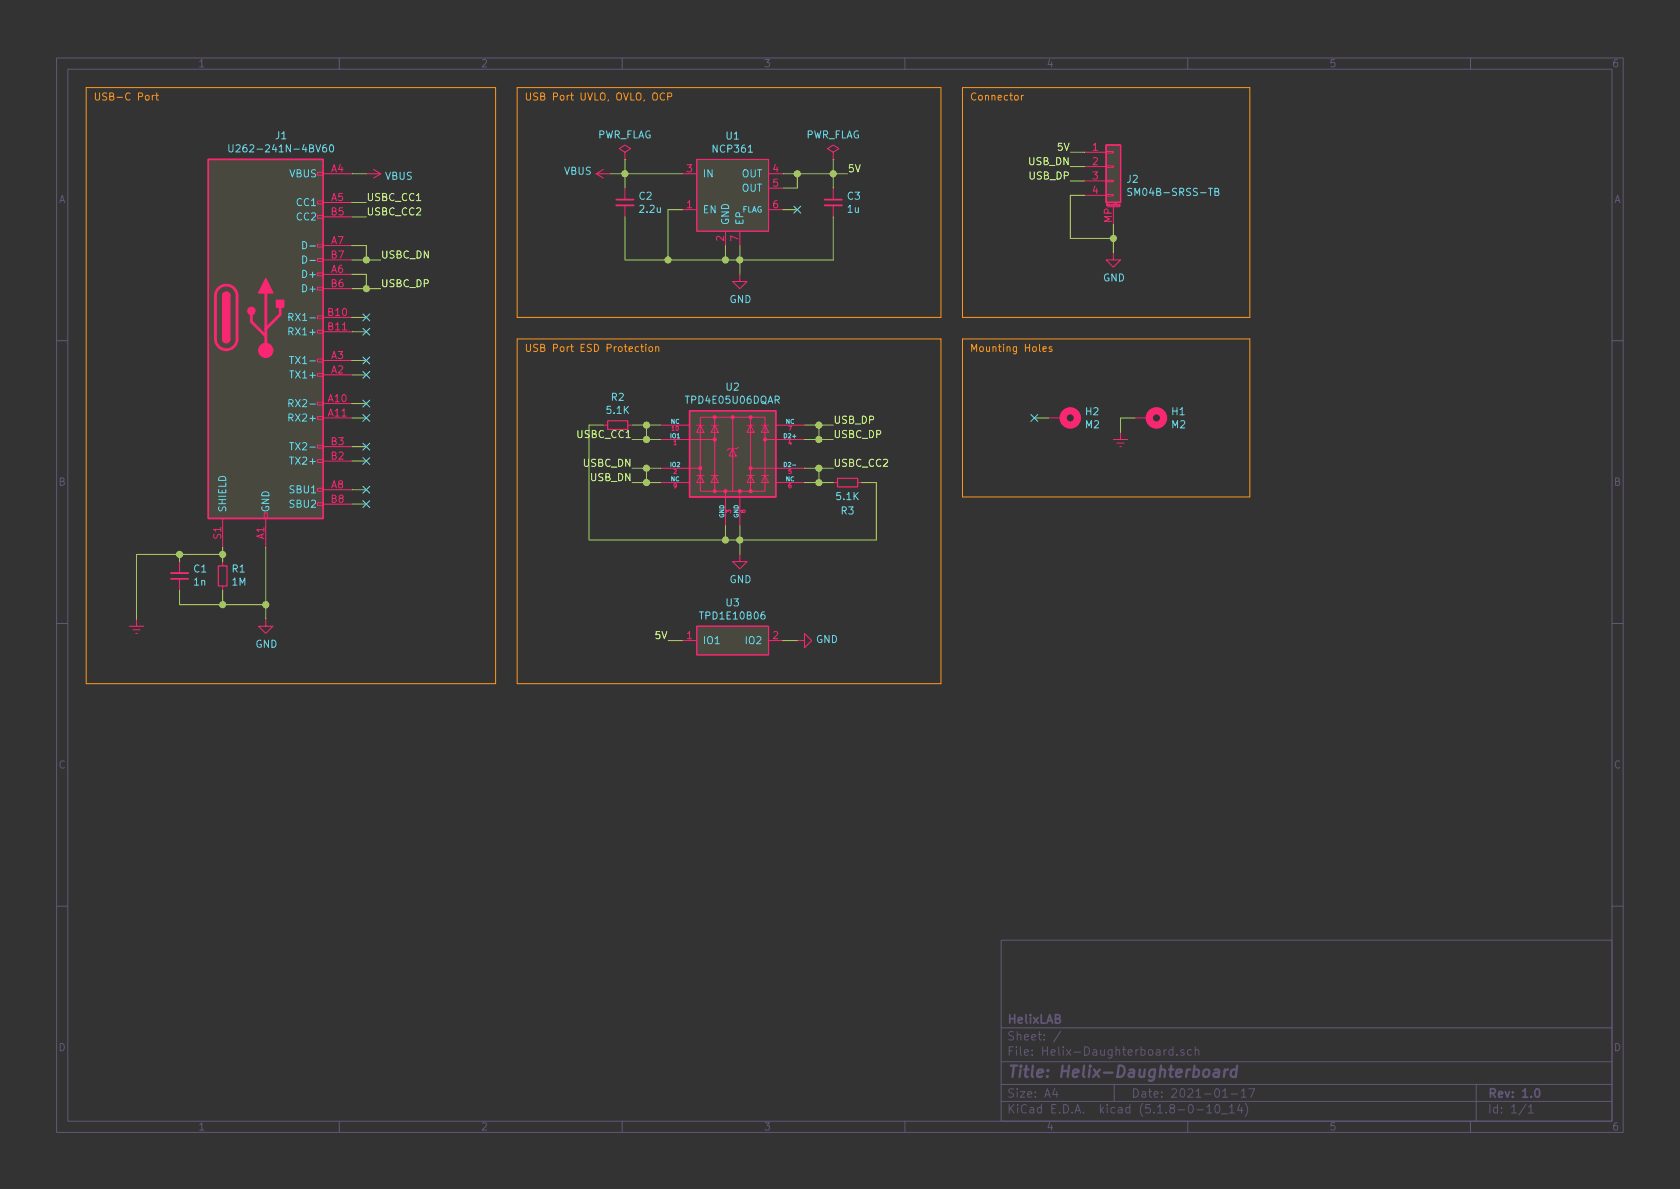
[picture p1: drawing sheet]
EESchema Schematic File Version 4
EELAYER 30 0
EELAYER END
$Descr A4 11693 8268
encoding utf-8
Sheet 1 1
Title "Helix-Daughterboard"
Date "2021-01-17"
Rev "1.0"
Comp "HelixLAB"
Comment1 ""
Comment2 ""
Comment3 ""
Comment4 ""
$EndDescr
Text Notes 6750 2450 0    50   ~ 0
Mounting Holes
Wire Notes Line style solid
	8700 2350 6700 2350
Wire Notes Line style solid
	8700 3450 8700 2350
Wire Notes Line style solid
	6700 3450 8700 3450
Wire Notes Line style solid
	6700 2350 6700 3450
$Comp
L power:Earth #PWR0101
U 1 1
P 7800 3000
F 0 "#PWR0101" H 7800 2750 50  0001 C CNN
F 1 "Earth" H 7800 2850 50  0001 C CNN
F 2 "" H 7800 3000 50  0001 C CNN
F 3 "~" H 7800 3000 50  0001 C CNN
	1    7800 3000
	1    0    0    -1  
$EndComp
Wire Wire Line
	7800 2900 7800 3000
Text Notes 6750 700  0    50   ~ 0
Connector
Wire Notes Line style solid
	8700 600  6700 600 
Wire Notes Line style solid
	8700 2200 8700 600 
Wire Notes Line style solid
	6700 2200 8700 2200
Wire Notes Line style solid
	6700 600  6700 2200
Text Label 7450 1150 2    50   ~ 0
USB_DN
Text Label 7450 1250 2    50   ~ 0
USB_DP
Text Label 7450 1050 2    50   ~ 0
5V
Wire Wire Line
	7550 1250 7450 1250
Wire Wire Line
	7550 1150 7450 1150
Wire Wire Line
	7550 1050 7450 1050
Wire Wire Line
	7750 1650 7750 1750
Connection ~ 7750 1650
Wire Wire Line
	7450 1650 7750 1650
Wire Wire Line
	7450 1350 7450 1650
Wire Wire Line
	7550 1350 7450 1350
Wire Wire Line
	7750 1550 7750 1650
$Comp
L power:GND #PWR?
U 1 1
P 7750 1750
AR Path="/6003F33E/60116F97" Ref="#PWR?"  Part="1" 
AR Path="/60116F97" Ref="#PWR08"  Part="1" 
F 0 "#PWR08" H 7750 1500 50  0001 C CNN
F 1 "GND" H 7755 1577 50  0000 C CNN
F 2 "" H 7750 1750 50  0001 C CNN
F 3 "" H 7750 1750 50  0001 C CNN
	1    7750 1750
	1    0    0    -1  
$EndComp
$Comp
L Connector_Generic_MountingPin:Conn_01x04_MountingPin J2
U 1 1
P 7750 1150
F 0 "J2" H 7838 1064 50  0000 L CNN
F 1 "SM04B-SRSS-TB" H 7838 973 50  0000 L CNN
F 2 "Connector_JST:JST_SH_SM04B-SRSS-TB_1x04-1MP_P1.00mm_Horizontal" H 7750 1150 50  0001 C CNN
F 3 "~" H 7750 1150 50  0001 C CNN
	1    7750 1150
	1    0    0    -1  
$EndComp
Wire Notes Line style solid
	6550 600  3600 600 
Wire Notes Line style solid
	6550 2200 6550 600 
Wire Notes Line style solid
	3600 2200 6550 2200
Wire Notes Line style solid
	3600 600  3600 2200
Text Notes 3650 2450 0    50   ~ 0
USB Port ESD Protection
Text Notes 650  700  0    50   ~ 0
USB-C Port
Wire Notes Line style solid
	3600 4750 3600 2350
Wire Notes Line style solid
	6550 4750 3600 4750
Wire Notes Line style solid
	6550 2350 6550 4750
Wire Notes Line style solid
	3600 2350 6550 2350
Wire Notes Line style solid
	3450 600  600  600 
Wire Notes Line style solid
	3450 4750 3450 600 
Wire Notes Line style solid
	600  4750 3450 4750
Wire Notes Line style solid
	600  600  600  4750
Text Label 4650 4450 2    50   ~ 0
5V
Wire Wire Line
	950  3850 950  4300
Connection ~ 1250 3850
Wire Wire Line
	1250 3850 950  3850
$Comp
L power:Earth #PWR01
U 1 1
P 950 4300
F 0 "#PWR01" H 950 4050 50  0001 C CNN
F 1 "Earth" H 950 4150 50  0001 C CNN
F 2 "" H 950 4300 50  0001 C CNN
F 3 "~" H 950 4300 50  0001 C CNN
	1    950  4300
	1    0    0    -1  
$EndComp
NoConn ~ 5550 1450
Wire Wire Line
	5450 1450 5550 1450
Connection ~ 4650 1800
Wire Wire Line
	4350 1800 4650 1800
Wire Wire Line
	4350 1200 4750 1200
NoConn ~ 2550 3500
NoConn ~ 2550 3400
Wire Wire Line
	2450 3500 2550 3500
Wire Wire Line
	2450 3400 2550 3400
NoConn ~ 2550 3200
NoConn ~ 2550 3100
Wire Wire Line
	2450 3200 2550 3200
Wire Wire Line
	2450 3100 2550 3100
NoConn ~ 2550 2900
NoConn ~ 2550 2800
Wire Wire Line
	2450 2900 2550 2900
Wire Wire Line
	2450 2800 2550 2800
NoConn ~ 2550 2600
NoConn ~ 2550 2500
Wire Wire Line
	2450 2600 2550 2600
Wire Wire Line
	2450 2500 2550 2500
NoConn ~ 2550 2300
NoConn ~ 2550 2200
Wire Wire Line
	2450 2300 2550 2300
Wire Wire Line
	2450 2200 2550 2200
$Comp
L power:GND #PWR02
U 1 1
P 1850 4300
F 0 "#PWR02" H 1850 4050 50  0001 C CNN
F 1 "GND" H 1855 4127 50  0000 C CNN
F 2 "" H 1850 4300 50  0001 C CNN
F 3 "" H 1850 4300 50  0001 C CNN
	1    1850 4300
	1    0    0    -1  
$EndComp
Connection ~ 1850 4200
Wire Wire Line
	1850 4200 1850 4300
$Comp
L nrfmicro:TPD1E10B06 U?
U 1 1
P 5100 4450
AR Path="/6003F33E/60082238" Ref="U?"  Part="1" 
AR Path="/60082238" Ref="U3"  Part="1" 
F 0 "U3" H 5100 4715 50  0000 C CNN
F 1 "TPD1E10B06" H 5100 4624 50  0000 C CNN
F 2 "nrfmicro:X1SON-2" H 5100 4450 50  0001 C CNN
F 3 "" H 5100 4450 50  0001 C CNN
	1    5100 4450
	1    0    0    -1  
$EndComp
Wire Wire Line
	4750 4450 4650 4450
$Comp
L power:GND #PWR?
U 1 1
P 5550 4450
AR Path="/6003F33E/6008222B" Ref="#PWR?"  Part="1" 
AR Path="/6008222B" Ref="#PWR07"  Part="1" 
F 0 "#PWR07" H 5550 4200 50  0001 C CNN
F 1 "GND" V 5555 4322 50  0000 R CNN
F 2 "" H 5550 4450 50  0001 C CNN
F 3 "" H 5550 4450 50  0001 C CNN
	1    5550 4450
	0    -1   -1   0   
$EndComp
Wire Wire Line
	5450 4450 5550 4450
Wire Wire Line
	4500 3350 4600 3350
Connection ~ 4500 3350
Wire Wire Line
	4500 3250 4600 3250
Connection ~ 4500 3250
Wire Wire Line
	4500 3250 4500 3350
Wire Wire Line
	4500 3050 4600 3050
Connection ~ 4500 3050
Wire Wire Line
	4500 2950 4600 2950
Connection ~ 4500 2950
Wire Wire Line
	4500 2950 4500 3050
Wire Wire Line
	5700 3050 5800 3050
Connection ~ 5700 3050
Wire Wire Line
	5700 2950 5800 2950
Connection ~ 5700 2950
Wire Wire Line
	5700 2950 5700 3050
Wire Wire Line
	5700 3350 5800 3350
Connection ~ 5700 3350
Wire Wire Line
	5700 3250 5800 3250
Connection ~ 5700 3250
Wire Wire Line
	5600 3350 5700 3350
Wire Wire Line
	5700 3250 5700 3350
Wire Wire Line
	5150 3750 6100 3750
Wire Wire Line
	4400 3350 4500 3350
Wire Wire Line
	4400 3250 4500 3250
Wire Wire Line
	4400 3050 4500 3050
Wire Wire Line
	4400 2950 4500 2950
Wire Wire Line
	4100 3750 5050 3750
Wire Wire Line
	5600 3250 5700 3250
Wire Wire Line
	5600 3050 5700 3050
Wire Wire Line
	5600 2950 5700 2950
Wire Wire Line
	4100 2950 4100 3750
Wire Wire Line
	5150 1800 5800 1800
Connection ~ 5550 1200
Wire Wire Line
	5550 1200 5800 1200
Connection ~ 5800 1200
Wire Wire Line
	5800 1200 5900 1200
Wire Wire Line
	5800 1500 5800 1800
Wire Wire Line
	5550 1300 5550 1200
Wire Wire Line
	5450 1300 5550 1300
Wire Wire Line
	5450 1200 5550 1200
Wire Wire Line
	5800 1200 5800 1300
Connection ~ 4350 1200
Wire Wire Line
	4350 1200 4250 1200
Wire Wire Line
	4350 1500 4350 1800
Wire Wire Line
	4350 1200 4350 1300
Connection ~ 5050 1800
Wire Wire Line
	4650 1800 5050 1800
Wire Wire Line
	4650 1450 4650 1800
Wire Wire Line
	4750 1450 4650 1450
Connection ~ 5150 1800
$Comp
L power:GND #PWR?
U 1 1
P 5150 1900
AR Path="/6003F33E/600821EE" Ref="#PWR?"  Part="1" 
AR Path="/600821EE" Ref="#PWR05"  Part="1" 
F 0 "#PWR05" H 5150 1650 50  0001 C CNN
F 1 "GND" H 5155 1727 50  0000 C CNN
F 2 "" H 5150 1900 50  0001 C CNN
F 3 "" H 5150 1900 50  0001 C CNN
	1    5150 1900
	1    0    0    -1  
$EndComp
Wire Wire Line
	5150 1800 5150 1900
Wire Wire Line
	5150 1800 5150 1700
Wire Wire Line
	5050 1800 5150 1800
Wire Wire Line
	5050 1700 5050 1800
$Comp
L power:VBUS #PWR?
U 1 1
P 4250 1200
AR Path="/6003F33E/600821E4" Ref="#PWR?"  Part="1" 
AR Path="/600821E4" Ref="#PWR04"  Part="1" 
F 0 "#PWR04" H 4250 1050 50  0001 C CNN
F 1 "VBUS" V 4265 1327 50  0000 L CNN
F 2 "" H 4250 1200 50  0001 C CNN
F 3 "" H 4250 1200 50  0001 C CNN
	1    4250 1200
	0    -1   -1   0   
$EndComp
$Comp
L Device:C_Small C?
U 1 1
P 5800 1400
AR Path="/6003F33E/600821DE" Ref="C?"  Part="1" 
AR Path="/600821DE" Ref="C3"  Part="1" 
F 0 "C3" H 5892 1446 50  0000 L CNN
F 1 "1u" H 5892 1355 50  0000 L CNN
F 2 "Capacitor_SMD:C_0603_1608Metric" H 5800 1400 50  0001 C CNN
F 3 "~" H 5800 1400 50  0001 C CNN
	1    5800 1400
	1    0    0    -1  
$EndComp
Text Label 5900 1200 0    50   ~ 0
5V
$Comp
L Device:C_Small C?
U 1 1
P 4350 1400
AR Path="/6003F33E/600821D7" Ref="C?"  Part="1" 
AR Path="/600821D7" Ref="C2"  Part="1" 
F 0 "C2" H 4442 1446 50  0000 L CNN
F 1 "2.2u" H 4442 1355 50  0000 L CNN
F 2 "Capacitor_SMD:C_0603_1608Metric" H 4350 1400 50  0001 C CNN
F 3 "~" H 4350 1400 50  0001 C CNN
	1    4350 1400
	1    0    0    -1  
$EndComp
$Comp
L power:PWR_FLAG #FLG?
U 1 1
P 5800 1100
AR Path="/6003F33E/600821D1" Ref="#FLG?"  Part="1" 
AR Path="/600821D1" Ref="#FLG02"  Part="1" 
F 0 "#FLG02" H 5800 1175 50  0001 C CNN
F 1 "PWR_FLAG" H 5800 1273 50  0000 C CNN
F 2 "" H 5800 1100 50  0001 C CNN
F 3 "~" H 5800 1100 50  0001 C CNN
	1    5800 1100
	1    0    0    -1  
$EndComp
Wire Wire Line
	5800 1100 5800 1200
$Comp
L power:PWR_FLAG #FLG?
U 1 1
P 4350 1100
AR Path="/6003F33E/600821CA" Ref="#FLG?"  Part="1" 
AR Path="/600821CA" Ref="#FLG01"  Part="1" 
F 0 "#FLG01" H 4350 1175 50  0001 C CNN
F 1 "PWR_FLAG" H 4350 1273 50  0000 C CNN
F 2 "" H 4350 1100 50  0001 C CNN
F 3 "~" H 4350 1100 50  0001 C CNN
	1    4350 1100
	1    0    0    -1  
$EndComp
Wire Wire Line
	4350 1100 4350 1200
$Comp
L nrfmicro:NCP361 U?
U 1 1
P 5100 1350
AR Path="/6003F33E/600821C3" Ref="U?"  Part="1" 
AR Path="/600821C3" Ref="U1"  Part="1" 
F 0 "U1" H 5100 1765 50  0000 C CNN
F 1 "NCP361" H 5100 1674 50  0000 C CNN
F 2 "digikey-footprints:UDFN-6-1EP_2x2mm" H 5100 1350 50  0001 C CNN
F 3 "" H 5100 1350 50  0001 C CNN
	1    5100 1350
	1    0    0    -1  
$EndComp
$Comp
L power:GND #PWR?
U 1 1
P 5150 3850
AR Path="/6003F33E/600821BD" Ref="#PWR?"  Part="1" 
AR Path="/600821BD" Ref="#PWR06"  Part="1" 
F 0 "#PWR06" H 5150 3600 50  0001 C CNN
F 1 "GND" H 5155 3677 50  0000 C CNN
F 2 "" H 5150 3850 50  0001 C CNN
F 3 "" H 5150 3850 50  0001 C CNN
	1    5150 3850
	1    0    0    -1  
$EndComp
Wire Wire Line
	5150 3750 5150 3850
Text Label 5800 2950 0    50   ~ 0
USB_DP
Text Label 4400 3350 2    50   ~ 0
USB_DN
Text Label 4400 3250 2    50   ~ 0
USBC_DN
Text Label 5800 3050 0    50   ~ 0
USBC_DP
Connection ~ 5050 3750
Wire Wire Line
	4200 2950 4100 2950
Text Label 4400 3050 2    50   ~ 0
USBC_CC1
Connection ~ 5150 3750
Wire Wire Line
	6100 3350 6000 3350
Wire Wire Line
	6100 3750 6100 3350
Text Label 5800 3250 0    50   ~ 0
USBC_CC2
Text Label 2550 1500 0    50   ~ 0
USBC_CC2
Text Label 2550 1400 0    50   ~ 0
USBC_CC1
Wire Wire Line
	2450 1500 2550 1500
Wire Wire Line
	2450 1400 2550 1400
Wire Wire Line
	5150 3750 5150 3650
Wire Wire Line
	5050 3750 5150 3750
Wire Wire Line
	5050 3650 5050 3750
$Comp
L nrfmicro:TPD4E05U06DQAR U?
U 1 1
P 5100 3150
AR Path="/6003F33E/600821A4" Ref="U?"  Part="1" 
AR Path="/600821A4" Ref="U2"  Part="1" 
F 0 "U2" H 5100 3617 50  0000 C CNN
F 1 "TPD4E05U06DQAR" H 5100 3526 50  0000 C CNN
F 2 "Package_SON:USON-10_2.5x1.0mm_P0.5mm" H 5100 4200 50  0001 C CNN
F 3 "" H 5100 3150 50  0001 C CNN
F 4 "Texas Instruments" H 5100 4100 50  0001 C CNN "Manufacturer"
F 5 "TPD4E05U06DQAR" H 5100 3800 50  0001 C CNN "Manufacturer Part #"
F 6 "C138714" H 5100 3900 50  0001 C CNN "LCSC Part #"
F 7 "uSON-10" H 5100 4000 50  0001 C CNN "Package"
	1    5100 3150
	1    0    0    -1  
$EndComp
$Comp
L Connector:USB_C_Receptacle J?
U 1 1
P 1850 2200
AR Path="/6003F33E/60082199" Ref="J?"  Part="1" 
AR Path="/60082199" Ref="J1"  Part="1" 
F 0 "J1" H 1957 3467 50  0000 C CNN
F 1 "U262-241N-4BV60" H 1957 3376 50  0000 C CNN
F 2 "nrfmicro:USB3_C_Receptacle_HRO" H 2000 2200 50  0001 C CNN
F 3 "https://www.usb.org/sites/default/files/documents/usb_type-c.zip" H 2000 2200 50  0001 C CNN
	1    1850 2200
	1    0    0    -1  
$EndComp
Text Notes 3650 700  0    50   ~ 0
USB Port UVLO, OVLO, OCP
Connection ~ 1550 4200
Wire Wire Line
	1250 4200 1550 4200
Wire Wire Line
	1250 4100 1250 4200
Wire Wire Line
	1550 3850 1550 3900
Connection ~ 1550 3850
Wire Wire Line
	1250 3850 1550 3850
Wire Wire Line
	1250 3900 1250 3850
$Comp
L Device:C_Small C?
U 1 1
P 1250 4000
AR Path="/6003F33E/6008218A" Ref="C?"  Part="1" 
AR Path="/6008218A" Ref="C1"  Part="1" 
F 0 "C1" H 1158 3954 50  0000 R CNN
F 1 "1n" H 1158 4045 50  0000 R CNN
F 2 "Capacitor_SMD:C_1210_3225Metric" H 1250 4000 50  0001 C CNN
F 3 "~" H 1250 4000 50  0001 C CNN
	1    1250 4000
	-1   0    0    1   
$EndComp
Wire Wire Line
	1850 4200 1850 3800
Wire Wire Line
	1550 4200 1850 4200
Wire Wire Line
	1550 4100 1550 4200
Wire Wire Line
	1550 3800 1550 3850
$Comp
L Device:R_Small R?
U 1 1
P 1550 4000
AR Path="/6003F33E/60082178" Ref="R?"  Part="1" 
AR Path="/60082178" Ref="R1"  Part="1" 
F 0 "R1" H 1491 3954 50  0000 R CNN
F 1 "1M" H 1491 4045 50  0000 R CNN
F 2 "Resistor_SMD:R_1206_3216Metric" H 1550 4000 50  0001 C CNN
F 3 "~" H 1550 4000 50  0001 C CNN
	1    1550 4000
	-1   0    0    1   
$EndComp
Text Label 2650 2000 0    50   ~ 0
USBC_DP
Text Label 2650 1800 0    50   ~ 0
USBC_DN
Connection ~ 2550 2000
Wire Wire Line
	2550 2000 2650 2000
Connection ~ 2550 1800
Wire Wire Line
	2550 1800 2650 1800
Wire Wire Line
	2550 1700 2450 1700
Wire Wire Line
	2550 1800 2550 1700
Wire Wire Line
	2450 1800 2550 1800
Wire Wire Line
	2450 2000 2550 2000
Wire Wire Line
	2550 1900 2550 2000
Wire Wire Line
	2450 1900 2550 1900
$Comp
L Device:R_Small R?
U 1 1
P 5900 3350
AR Path="/6003F33E/60082166" Ref="R?"  Part="1" 
AR Path="/60082166" Ref="R3"  Part="1" 
F 0 "R3" V 5700 3350 50  0000 C CNN
F 1 "5.1K" V 5800 3350 50  0000 C CNN
F 2 "Resistor_SMD:R_0402_1005Metric" H 5900 3350 50  0001 C CNN
F 3 "~" H 5900 3350 50  0001 C CNN
	1    5900 3350
	0    -1   -1   0   
$EndComp
$Comp
L Device:R_Small R?
U 1 1
P 4300 2950
AR Path="/6003F33E/60082160" Ref="R?"  Part="1" 
AR Path="/60082160" Ref="R2"  Part="1" 
F 0 "R2" V 4104 2950 50  0000 C CNN
F 1 "5.1K" V 4195 2950 50  0000 C CNN
F 2 "Resistor_SMD:R_0402_1005Metric" H 4300 2950 50  0001 C CNN
F 3 "~" H 4300 2950 50  0001 C CNN
	1    4300 2950
	0    1    1    0   
$EndComp
$Comp
L power:VBUS #PWR?
U 1 1
P 2550 1200
AR Path="/6003F33E/6008215A" Ref="#PWR?"  Part="1" 
AR Path="/6008215A" Ref="#PWR03"  Part="1" 
F 0 "#PWR03" H 2550 1050 50  0001 C CNN
F 1 "VBUS" V 2565 1328 50  0000 L CNN
F 2 "" H 2550 1200 50  0001 C CNN
F 3 "" H 2550 1200 50  0001 C CNN
	1    2550 1200
	0    1    1    0   
$EndComp
Wire Wire Line
	2450 1200 2550 1200
Wire Wire Line
	7800 2900 7900 2900
Wire Wire Line
	7300 2900 7200 2900
NoConn ~ 7200 2900
$Comp
L Mechanical:MountingHole_Pad H2
U 1 1
P 7400 2900
F 0 "H2" V 7354 3050 50  0000 L CNN
F 1 "M2" V 7445 3050 50  0000 L CNN
F 2 "MountingHole:MountingHole_2.2mm_M2_DIN965_Pad" H 7400 2900 50  0001 C CNN
F 3 "~" H 7400 2900 50  0001 C CNN
	1    7400 2900
	0    1    1    0   
$EndComp
$Comp
L Mechanical:MountingHole_Pad H1
U 1 1
P 8000 2900
F 0 "H1" V 7954 3050 50  0000 L CNN
F 1 "M2" V 8045 3050 50  0000 L CNN
F 2 "MountingHole:MountingHole_2.2mm_M2_DIN965_Pad" H 8000 2900 50  0001 C CNN
F 3 "~" H 8000 2900 50  0001 C CNN
	1    8000 2900
	0    1    1    0   
$EndComp
$EndSCHEMATC
